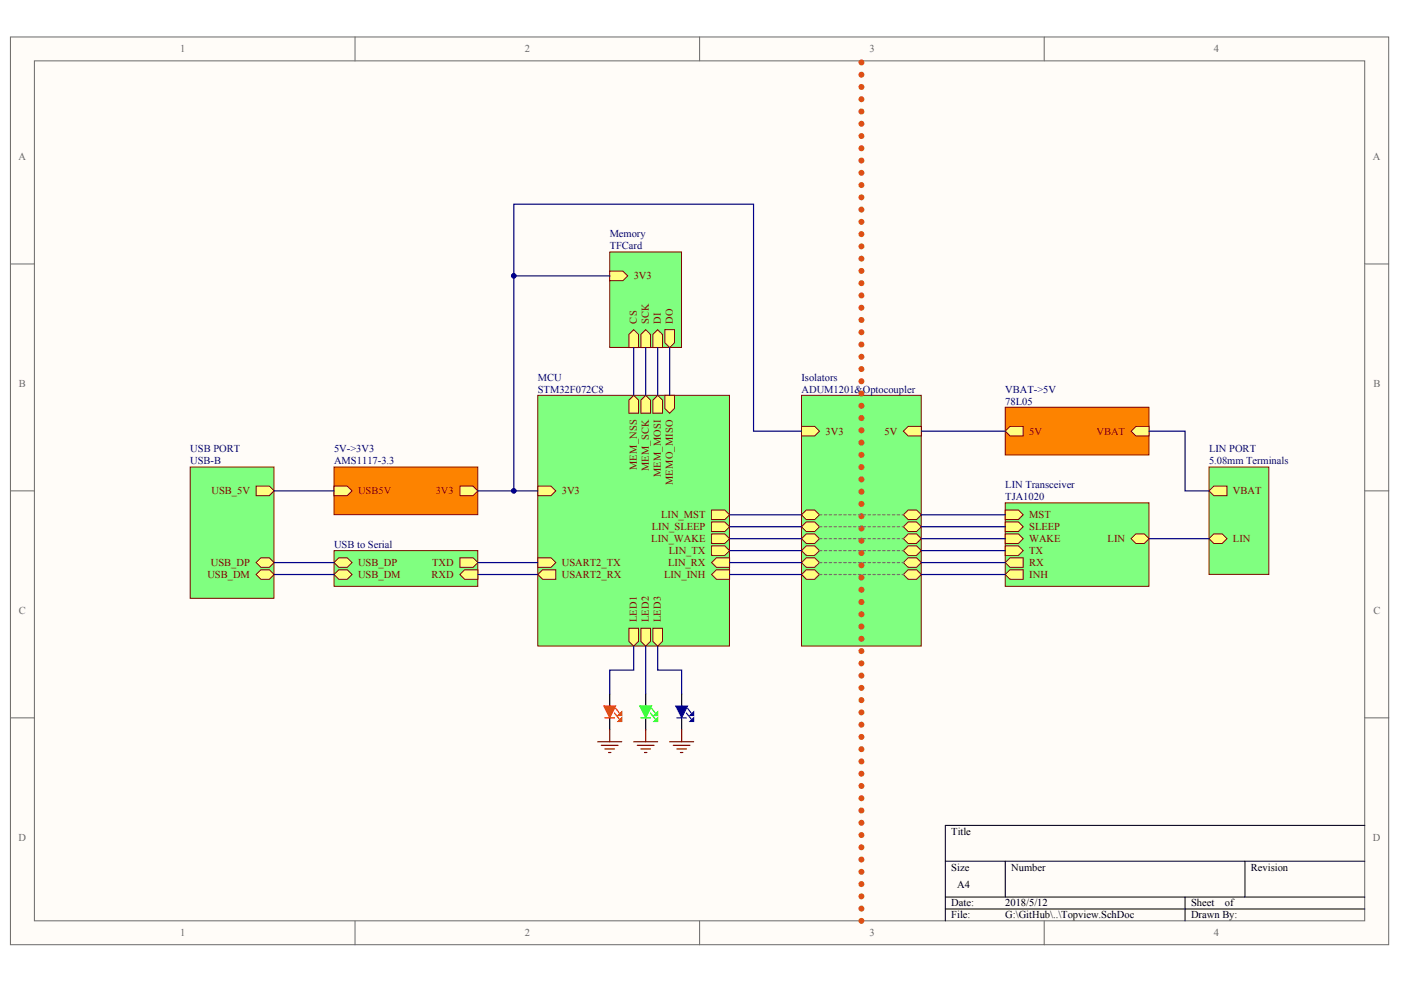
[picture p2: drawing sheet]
<svg xmlns="http://www.w3.org/2000/svg" width="287mm" height="202mm" viewBox="0 0 287 202" stroke-linecap="round" stroke-linejoin="round" font-family="sans-serif">
<g fill="#fffcf8" stroke="#696969" stroke-width=".2">
<path d="M2.1 7.6h282.2v185.9h-282.2z"/>
<path d="M7 12.5h272.4v176.1h-272.4z"/>
</g>
<path d="M72.7 7.6v4.9M143.2 7.6v4.9M213.8 7.6v4.9M2.1 54.1h4.9M279.4 54.1h4.9M2.1 100.5h4.9M279.4 100.5h4.9M2.1 147h4.9M279.4 147h4.9M72.7 188.6v4.9M143.2 188.6v4.9M213.8 188.6v4.9" fill="none" stroke="#696969" stroke-width=".2"/>
<path d="M193.5 176.4h85.9M205.8 176.4v7.3M254.9 176.4v7.3M279.4 169h-85.9v19.6M193.5 183.7h85.9M193.5 186.2h85.9M242.6 183.7v4.9" fill="none" stroke="#000" stroke-width=".2"/>
<path d="M38.9 95.6h17.2v26.9h-17.2z" fill="#80ff80" stroke="#800000" stroke-width=".2"/>
<g fill="#ffff80" stroke="#800000" stroke-width=".2">
<path d="M52.4 117.7l1-1h1.7l1 1-1 .9h-1.7z" fill-rule="evenodd"/>
<path d="M52.4 115.2l1-1h1.7l1 1-1 1h-1.7z" fill-rule="evenodd"/>
<path d="M52.4 99.6h2.7l1 .9-1 1h-2.7z" fill-rule="evenodd"/>
</g>
<path d="M68.4 95.6h29.4v9.8h-29.4z" fill="#fd8300" stroke="#800000" stroke-width=".2"/>
<g fill="#ffff80" stroke="#800000" stroke-width=".2">
<path d="M68.4 99.6h2.7l1 .9-1 1h-2.7z" fill-rule="evenodd"/>
<path d="M94.1 99.6h2.7l1 .9-1 1h-2.7z" fill-rule="evenodd"/>
</g>
<path d="M56.1 100.5h12.3" fill="none" stroke="#000080" stroke-width=".25"/>
<path d="M68.4 112.8h29.4v7.3h-29.4z" fill="#80ff80" stroke="#800000" stroke-width=".2"/>
<g fill="#ffff80" stroke="#800000" stroke-width=".2">
<path d="M68.4 115.2l1-1h1.7l1 1-1 1h-1.7z" fill-rule="evenodd"/>
<path d="M94.1 114.2h2.7l1 1-1 1h-2.7z" fill-rule="evenodd"/>
<path d="M94.1 117.7l1-1h2.7v1.9h-2.7z" fill-rule="evenodd"/>
<path d="M68.4 117.7l1-1h1.7l1 1-1 .9h-1.7z" fill-rule="evenodd"/>
</g>
<path d="M205.8 103h29.4v17.1h-29.4z" fill="#80ff80" stroke="#800000" stroke-width=".2"/>
<g fill="#ffff80" stroke="#800000" stroke-width=".2">
<path d="M231.6 110.3l.9-1h1.8l.9 1-.9 1h-1.8z" fill-rule="evenodd"/>
<path d="M205.8 111.8h2.7l1 1-1 .9h-2.7z" fill-rule="evenodd"/>
<path d="M205.8 115.2l1-1h2.7v2h-2.7z" fill-rule="evenodd"/>
<path d="M205.8 106.9h2.7l1 1-1 1h-2.7z" fill-rule="evenodd"/>
<path d="M205.8 109.3h2.7l1 1-1 1h-2.7z" fill-rule="evenodd"/>
<path d="M205.8 117.7l1-1h2.7v1.9h-2.7z" fill-rule="evenodd"/>
<path d="M205.8 104.5h2.7l1 .9-1 1h-2.7z" fill-rule="evenodd"/>
</g>
<path d="M110.1 81h39.2v51.3h-39.2z" fill="#80ff80" stroke="#800000" stroke-width=".2"/>
<g fill="#ffff80" stroke="#800000" stroke-width=".2">
<path d="M110.1 114.2h2.7l1 1-1 1h-2.7z" fill-rule="evenodd"/>
<path d="M110.1 117.7l1-1h2.7v1.9h-2.7z" fill-rule="evenodd"/>
<path d="M145.7 111.8h2.7l1 1-1 .9h-2.7z" fill-rule="evenodd"/>
<path d="M145.7 115.2l1-1h2.7v2h-2.7z" fill-rule="evenodd"/>
<path d="M145.7 106.9h2.7l1 1-1 1h-2.7z" fill-rule="evenodd"/>
<path d="M145.7 109.3h2.7l1 1-1 1h-2.7z" fill-rule="evenodd"/>
<path d="M145.7 117.7l1-1h2.7v1.9h-2.7z" fill-rule="evenodd"/>
<path d="M128.7 81.9l1-.9 1 .9v2.7h-2z" fill-rule="evenodd"/>
<path d="M131.2 81.9l1-.9 1 .9v2.7h-2z" fill-rule="evenodd"/>
<path d="M133.7 81.9l.9-.9 1 .9v2.7h-1.9z" fill-rule="evenodd"/>
<path d="M136.1 81h2v2.7l-1 .9-1-.9z" fill-rule="evenodd"/>
<path d="M128.7 128.7h2v2.7l-1 .9-1-.9z" fill-rule="evenodd"/>
<path d="M131.2 128.7h2v2.7l-1 .9-1-.9z" fill-rule="evenodd"/>
<path d="M133.7 128.7h1.9v2.7l-1 .9-.9-.9z" fill-rule="evenodd"/>
<path d="M145.7 104.5h2.7l1 .9-1 1h-2.7z" fill-rule="evenodd"/>
<path d="M110.1 99.6h2.7l1 .9-1 1h-2.7z" fill-rule="evenodd"/>
</g>
<path d="M124.8 51.6h14.7v19.6h-14.7z" fill="#80ff80" stroke="#800000" stroke-width=".2"/>
<g fill="#ffff80" stroke="#800000" stroke-width=".2">
<path d="M128.7 68.5l1-1 1 1v2.7h-2z" fill-rule="evenodd"/>
<path d="M133.7 68.5l.9-1 1 1v2.7h-1.9z" fill-rule="evenodd"/>
<path d="M131.2 68.5l1-1 1 1v2.7h-2z" fill-rule="evenodd"/>
<path d="M136.1 67.5h2v2.7l-1 1-1-1z" fill-rule="evenodd"/>
<path d="M124.8 55.5h2.7l1 1-1 1h-2.7z" fill-rule="evenodd"/>
</g>
<path d="M124.8 56.5h-19.6v44M129.7 71.2v9.8M137.1 71.2v9.8M56.1 115.2h12.3M56.1 117.7h12.3M97.8 115.2h12.3M97.8 117.7h12.3M97.8 100.5h12.3" fill="none" stroke="#000080" stroke-width=".25"/>
<path d="M247.5 95.6h12.3v22h-12.3z" fill="#80ff80" stroke="#800000" stroke-width=".2"/>
<g fill="#ffff80" stroke="#800000" stroke-width=".2">
<path d="M247.5 100.5l1-.9h2.7v1.9h-2.7z" fill-rule="evenodd"/>
<path d="M247.5 110.3l1-1h1.7l1 1-1 1h-1.7z" fill-rule="evenodd"/>
</g>
<path d="M205.8 83.4h29.4v9.8h-29.4z" fill="#fd8300" stroke="#800000" stroke-width=".2"/>
<g fill="#ffff80" stroke="#800000" stroke-width=".2">
<path d="M231.6 88.3l.9-1h2.7v2h-2.7z" fill-rule="evenodd"/>
<path d="M205.8 88.3l1-1h2.7v2h-2.7z" fill-rule="evenodd"/>
</g>
<path d="M132.2 71.2v9.8M134.6 71.2v9.8M235.2 88.3h7.4v12.2h4.9M235.2 110.3h12.3" fill="none" stroke="#000080" stroke-width=".25"/>
<path d="M164.1 81h24.5v51.3h-24.5z" fill="#80ff80" stroke="#800000" stroke-width=".2"/>
<g fill="#ffff80" stroke="#800000" stroke-width=".2">
<path d="M164.1 87.3h2.7l1 1-1 1h-2.7z" fill-rule="evenodd"/>
<path d="M184.9 88.3l1-1h2.7v2h-2.7z" fill-rule="evenodd"/>
<path d="M164.1 107.9l1-1h1.7l1 1-1 1h-1.7z" fill-rule="evenodd"/>
<path d="M164.1 110.3l1-1h1.7l1 1-1 1h-1.7z" fill-rule="evenodd"/>
<path d="M164.1 105.4l1-.9h1.7l1 .9-1 1h-1.7z" fill-rule="evenodd"/>
<path d="M164.1 112.8l1-1h1.7l1 1-1 .9h-1.7z" fill-rule="evenodd"/>
<path d="M164.1 115.2l1-1h1.7l1 1-1 1h-1.7z" fill-rule="evenodd"/>
<path d="M164.1 117.7l1-1h1.7l1 1-1 .9h-1.7z" fill-rule="evenodd"/>
<path d="M184.9 107.9l1-1h1.7l1 1-1 1h-1.7z" fill-rule="evenodd"/>
<path d="M184.9 110.3l1-1h1.7l1 1-1 1h-1.7z" fill-rule="evenodd"/>
<path d="M184.9 105.4l1-.9h1.7l1 .9-1 1h-1.7z" fill-rule="evenodd"/>
<path d="M184.9 112.8l1-1h1.7l1 1-1 .9h-1.7z" fill-rule="evenodd"/>
<path d="M184.9 115.2l1-1h1.7l1 1-1 1h-1.7z" fill-rule="evenodd"/>
<path d="M184.9 117.7l1-1h1.7l1 1-1 .9h-1.7z" fill-rule="evenodd"/>
</g>
<path d="M176.3 188.6v-176.1" fill="none" stroke="#de4f16" stroke-width="1.2" stroke-dasharray="0 2.5"/>
<g fill="none" stroke="#000080" stroke-width=".25">
<path d="M105.2 56.5v-14.7h49.1v46.5h9.8M188.6 88.3h17.2M149.4 105.4h14.7M149.4 107.9h14.7M149.4 110.3h14.7M149.4 112.8h14.7M149.4 115.2h14.7M149.4 117.7h14.7M188.6 105.4h17.2M188.6 107.9h17.2M188.6 110.3h17.2M188.6 112.8h17.2"/>
<path d="M188.6 115.2h17.2M188.6 117.7h17.2M129.7 132.3v4.9h-4.9v4.9M132.2 132.3v9.8M134.6 132.3v4.9h4.9v4.9"/>
</g>
<path d="M167.8 105.4h17.1M167.8 107.9h17.1M167.8 110.3h17.1M167.8 112.8h17.1M167.8 115.2h17.1M167.8 117.7h17.1" fill="none" stroke="#786e6b" stroke-width=".25" stroke-dasharray=".5 .5"/>
<path d="M124.8 142.1v2.5M124.8 147v2.5M132.2 142.1v2.5M132.2 147v2.5M139.5 142.1v2.5M139.5 147v2.5" fill="none" stroke="#000" stroke-width=".25"/>
<path d="M123.8 147h2M125.8 146l1 1.3M126 145.1l.8 .9" fill="none" stroke="#f00" stroke-width=".25"/>
<path d="M123.6 144.6h2.4l-1.2 2.4z" fill="#f00" stroke="#f00" stroke-width=".2"/>
<g fill="#f00" stroke="#f00" stroke-width=".25">
<path d="M126.5 147.8l.8-.8v.8z"/>
<path d="M126.5 146.5l.8-.7v.7z"/>
</g>
<path d="M131.2 147h2M133.2 146l.9 1.3M133.4 145.1l.7 .9" fill="none" stroke="#0f0" stroke-width=".25"/>
<path d="M131 144.6h2.4l-1.2 2.4z" fill="#0f0" stroke="#0f0" stroke-width=".2"/>
<g fill="#0f0" stroke="#0f0" stroke-width=".25">
<path d="M133.9 146.5l.7-.7v.7z"/>
<path d="M133.9 147.8l.7-.8v.8z"/>
</g>
<path d="M138.6 147h1.9M140.5 146l1 1.3M140.8 145.1l.7 .9" fill="none" stroke="#00f" stroke-width=".25"/>
<path d="M138.3 144.6h2.5l-1.3 2.4z" fill="#00f" stroke="#00f" stroke-width=".2"/>
<g fill="#00f" stroke="#00f" stroke-width=".25">
<path d="M141.3 147.8l.7-.8v.8z"/>
<path d="M141.3 146.5l.7-.7v.7z"/>
</g>
<g fill="none" stroke="#800000" stroke-width=".25">
<path d="M122.4 151.9h4.9M123.1 152.6h3.4M123.8 153.4h2M124.6 154.1h.5M124.8 149.5v2.4M129.7 151.9h4.9M130.5 152.6h3.4M131.2 153.4h2M131.9 154.1h.5M132.2 149.5v2.4M137.1 151.9h4.9M137.8 152.6h3.5"/>
<path d="M138.6 153.4h1.9M139.3 154.1h.5M139.5 149.5v2.4"/>
</g>
<g fill="#000080" stroke="#000080" stroke-width=".2">
<circle cx="105.2" cy="100.5" r=".48"/>
<circle cx="105.2" cy="56.5" r=".48"/>
</g>
<g font-size="2.2" fill="#696969">
<text x="36.9" y="10.7">1</text>
<text x="107.4" y="10.7">2</text>
<text x="178" y="10.7">3</text>
<text x="248.5" y="10.7">4</text>
<text x="3.8" y="32.7">A</text>
<text x="281.1" y="32.7">A</text>
<text x="3.9" y="79.2">B</text>
<text x="281.1" y="79.2">B</text>
<text x="3.9" y="125.7">C</text>
<text x="281.1" y="125.7">C</text>
<text x="3.8" y="172.2">D</text>
<text x="281.1" y="172.2">D</text>
<text x="36.9" y="191.8">1</text>
<text x="107.4" y="191.8">2</text>
<text x="178" y="191.8">3</text>
<text x="248.5" y="191.8">4</text>
</g>
<g font-size="2.2" fill="#000080">
<text x="124.8" y="48.6">Memory</text>
<text x="124.8" y="51.1">TFCard</text>
<text x="110.1" y="78">MCU</text>
<text x="164.1" y="78">Isolators</text>
<text x="110.1" y="80.4">STM32F072C8</text>
<text x="164.1" y="80.4">ADUM1201&amp;Optocoupler</text>
<text x="205.8" y="80.4">VBAT-&gt;5V</text>
<text x="205.8" y="82.9">78L05</text>
<text x="38.9" y="92.7">USB PORT</text>
<text x="38.9" y="95.1">USB-B</text>
<text x="68.4" y="92.7">5V-&gt;3V3</text>
<text x="68.4" y="95.1">AMS1117-3.3</text>
<text x="247.5" y="92.7">LIN PORT</text>
<text x="247.5" y="95.1">5.08mm Terminals</text>
<text x="205.8" y="100">LIN Transceiver</text>
<text x="205.8" y="102.5">TJA1020</text>
<text x="68.4" y="112.2">USB to Serial</text>
</g>
<g font-size="2.2" fill="#800000">
<text x="129.7" y="57.2">3V3</text>
<text x="169" y="89">3V3</text>
<text x="181.1" y="89">5V</text>
<text x="210.7" y="89">5V</text>
<text x="224.5" y="89">VBAT</text>
<text x="43.3" y="101.2">USB_5V</text>
<text x="73.3" y="101.2">USB5V</text>
<text x="89.2" y="101.2">3V3</text>
<text x="115" y="101.2">3V3</text>
<text x="252.4" y="101.2">VBAT</text>
<text x="135.3" y="106.1">LIN_MST</text>
<text x="210.7" y="106.1">MST</text>
<text x="133.3" y="111">LIN_WAKE</text>
<text x="133.4" y="108.6">LIN_SLEEP</text>
<text x="136.9" y="113.5">LIN_TX</text>
<text x="210.7" y="113.5">TX</text>
<text x="210.7" y="108.6">SLEEP</text>
<text x="210.7" y="111">WAKE</text>
<text x="226.7" y="111">LIN</text>
<text x="252.4" y="111">LIN</text>
<text x="42.4" y="118.4">USB_DM</text>
<text x="43.2" y="115.9">USB_DP</text>
<text x="73.3" y="115.9">USB_DP</text>
<text x="73.3" y="118.4">USB_DM</text>
<text x="88.4" y="118.4">RXD</text>
<text x="88.5" y="115.9">TXD</text>
<text x="115" y="115.9">USART2_TX</text>
<text x="115" y="118.4">USART2_RX</text>
<text x="135.9" y="118.4">LIN_INH</text>
<text x="136.8" y="115.9">LIN_RX</text>
<text x="210.7" y="115.9">RX</text>
<text x="210.7" y="118.4">INH</text>
</g>
<g font-size="2.2">
<text x="194.8" y="171">Title</text>
<text x="194.8" y="178.3">Size</text>
<text x="207" y="178.3">Number</text>
<text x="256.1" y="178.3">Revision</text>
<text x="194.8" y="185.6">Date:</text>
<text x="196" y="182">A4</text>
<text x="205.8" y="185.6">2018/5/12</text>
<text x="243.8" y="185.6">Sheet</text>
<text x="250.8" y="185.6">of</text>
<text x="194.8" y="188.1">File:</text>
<text x="205.8" y="188.1">G:\GitHub\..\Topview.SchDoc</text>
<text x="243.8" y="188.1">Drawn By:</text>
</g>
<g font-size="2.1" fill="#800000">
<text x="130.3" y="66.3" transform="rotate(-90 130.3 66.3)">CS</text>
<text x="132.8" y="66.3" transform="rotate(-90 132.8 66.3)">SCK</text>
<text x="135.3" y="66.3" transform="rotate(-90 135.3 66.3)">DI</text>
<text x="137.7" y="66.3" transform="rotate(-90 137.7 66.3)">DO</text>
<text x="130.3" y="96.3" transform="rotate(-90 130.3 96.3)">MEM_NSS</text>
<text x="132.8" y="96.6" transform="rotate(-90 132.8 96.6)">MEM_SCK</text>
<text x="135.3" y="97.8" transform="rotate(-90 135.3 97.8)">MEM_MOSI</text>
<text x="137.7" y="99.4" transform="rotate(-90 137.7 99.4)">MEMO_MISO</text>
<text x="130.3" y="127.5" transform="rotate(-90 130.3 127.5)">LED1</text>
<text x="132.8" y="127.5" transform="rotate(-90 132.8 127.5)">LED2</text>
<text x="135.3" y="127.5" transform="rotate(-90 135.3 127.5)">LED3</text>
</g>
</svg>
